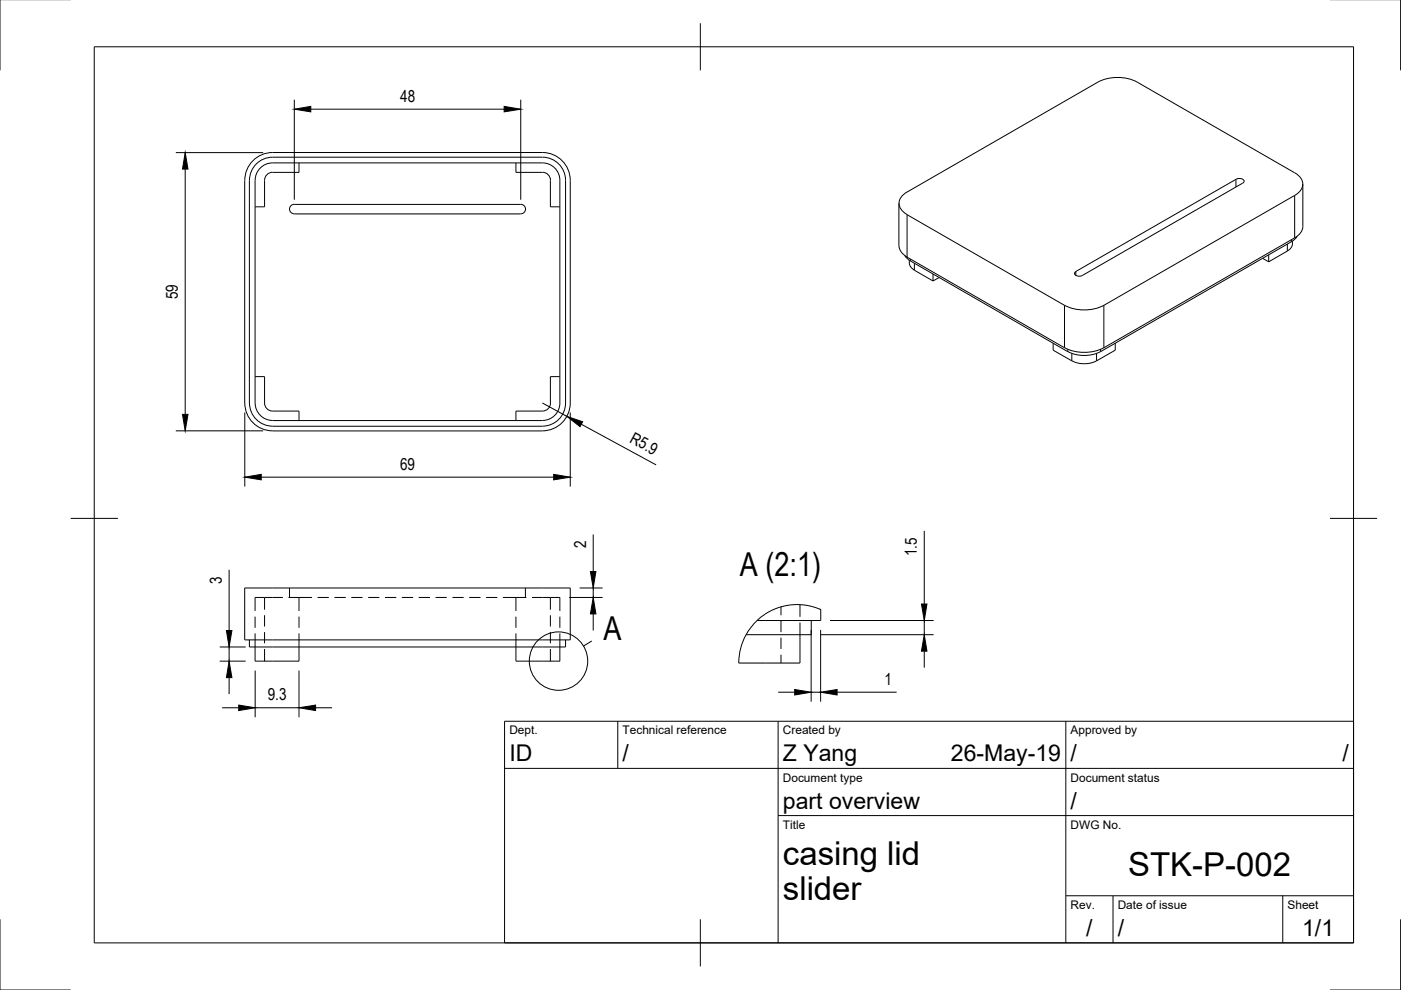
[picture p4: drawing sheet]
<svg xmlns="http://www.w3.org/2000/svg" width="297mm" height="210mm" viewBox="0 0 297 210" stroke-linecap="round" stroke-linejoin="round" font-family="sans-serif">
<!-- layer: Hidden -->
<g fill="none" stroke="#000" stroke-width=".21">
<path d="M54.1 130.7v2.4M54.1 134.3v2.9M56.1 126.7h3.9M56.1 126.7h-2v2.8M56.1 126.7v2.6M56.1 130.4v2.4M56.1 134v2.4M56.1 137.6v2.6M61.2 126.7h4.9M61.4 124.7v2M63.4 126.7v2.8M63.4 130.7v2.4"/>
<path d="M63.4 134.3v2.9M67.3 126.7h2.4M70.9 126.7h2.4M74.5 126.7h2.4M78.1 126.7h2.3M81.6 126.7h2.4M85.2 126.7h2.4M88.8 126.7h2.4M92.4 126.7h2.3M95.9 126.7h2.4M99.5 126.7h2.4M103.1 126.7h2.4"/>
<path d="M106.6 126.7h5M109.4 126.7v2.8M109.4 130.7v2.4M109.4 134.3v2.9M111.4 124.7v2M112.8 126.7h3.9M116.7 126.7v2.6M116.7 130.4v2.4M116.7 134v2.4M116.7 137.6v2.6M116.7 126.7h2v2.8M118.7 130.7v2.4"/>
<path d="M118.7 134.3v2.9M165.6 128.7v1.7M165.6 131.6v2.4M165.6 135.2v2.4M165.6 138.8v1.8M169.6 128.2v2.6M169.6 132v2.6"/>
</g>
<!-- layer: Visible -->
<g fill="none" stroke="#000" stroke-width=".21">
<path d="M232.8 17.4l-40.5 23.3M232.8 17.4a9.2 9.2 0 0 1 8.3 0l33.4 19.2a2.49 2.49 0 0 1 1.2 3.8l-1.2 1-40.5 23.3M54 35.1a4.9 4.9 0 0 1 3.8-1.8h57.2a4.9 4.9 0 0 1 4.9 4.9v47.3a4.9 4.9 0 0 1-4.9 4.9h-57.2a4.9 4.9 0 0 1-4.9-4.9v-47.3a4.9 4.9 0 0 1 1.1-3.1zM54.1 38.2v47.3M54.1 38.2a3.7 3.7 0 0 1 3.7-3.7h57.2a3.7 3.7 0 0 1 3.7 3.7v47.3a3.7 3.7 0 0 1-3.7 3.7l-57.2-.1a3.7 3.7 0 0 1-3.7-3.6M57.8 36.5a1.7 1.7 0 0 0-1.7 1.7v5.7h-2M63.4 34.5v2h-5.6M109.4 34.5v2h5.6M115 36.5a1.7 1.7 0 0 1 1.7 1.7v5.7h2M276.2 39v9a2.94 2.94 0 0 1-1.7 2.4l-40.5 23.3M62.4 43.3h48M62.4 45.4h48"/>
<path d="M62.4 43.3a1.01 1.01 0 0 0-1 1 1.01 1.01 0 0 0 1 1M110.4 43.3a1.01 1.01 0 0 1 1 1 1.01 1.01 0 0 1-1 1M190.6 43.1v9a2.94 2.94 0 0 0 1.7 2.4M191.8 54.2l.5 .6 .7 .5 33.4 19.3M192.3 45.5l33.4 19.2a9.2 9.2 0 0 0 8.3 0M192.3 54.5l33.4 19.2a9.2 9.2 0 0 0 8.3 0M192.3 40.7a2.49 2.49 0 0 0-1.2 3.8l1.2 1M192.8 55.2v.6M192.8 55.8a1.78 1.78 0 0 0 1.1 1.5l3.9 2.3M197.8 58.1v1.5M199.1 58.8l-1.3 .8M228.1 57.6l34-19.6a1.2 1.2 0 0 1 1.7 .4l-.3 .4-34 19.6a1.2 1.2 0 0 1-1.7-.4l.3-.4"/>
<path d="M267.7 54.8l1.3 .7M269 54v1.5M274 51.1a1.9 1.9 0 0 1-1.1 2.1l-3.9 2.3M275 50.1l-.5 .6-.7 .6-40.5 23.3M54.1 79.9h2v5.6a1.7 1.7 0 0 0 1.7 1.7h5.6v2M118.7 79.9h-2v5.6a1.7 1.7 0 0 1-1.7 1.7h-5.6v2M223.3 72.8v1.4l3.9 2.3M226.4 74.5a7.7 7.7 0 0 0 6.9 0M236.5 72.8v1.4l-4 2.3a5.8 5.8 0 0 1-5.2 0M57.8 91.4h57.2M57.8 91.3a5.9 5.9 0 0 1-5.9-5.8v-47.3a5.9 5.9 0 0 1 5.9-5.9h57.2a5.9 5.9 0 0 1 5.9 5.9v47.3a5.9 5.9 0 0 1-5.9 5.8M51.9 124.7h69v11h-69z"/>
<path d="M52.9 135.7v1.5h67v-1.5M54.1 137.2v3h9.3v-3M109.4 137.2v3h9.3v-3M158.2 134.6a12.7 12.7 0 0 0-1.6 6h13v-6M160.5 131.6l.8-.8 2.1-1.3 1.6-.6 1.6-.5 2.2-.2 1.7 .1 1.7 .3 1.8 .6v2.4zM160.5 131.6l-1.3 1.4-1 1.6M172 131.6v3h-13.8"/>
</g>
<!-- layer: Visible Narrow -->
<g fill="none" stroke="#000" stroke-width=".21">
<path d="M262 38v1.7M192.3 45.5v9M193 54.9v.4M193.9 55.8v1.5M228.1 57.6v.8M272.9 51.7v1.5M273.8 50.9v.4M274.5 41.4v9M225.7 64.7v9M226.4 74.1v.5M227.2 74.9v1.6M232.5 74.9v1.6"/>
<path d="M233.3 74.1v.5M234 64.7v9"/>
</g>
<!-- layer: Border -->
<path d="M0 -.1v15M297 -.1v15M20 9.9h267v190h-267zM148.5 4.9v10M15 109.9h10M282 109.9h10M0 194.9v15h15M148.5 194.9v10M297 194.9v15h-15" fill="none" stroke="#000" stroke-width=".21"/>
<!-- layer: TitleBlock -->
<path d="M107 152.9h180v47h-180zM131 152.9v10M165 152.9v47M226 152.9v47M107 162.9h180M165 172.9h122M226 189.9h61M236 189.9v10M272 189.9v10" fill="none" stroke="#000" stroke-width=".21"/>
<!-- layer: Dimensions -->
<g fill="none" stroke="#000" stroke-width=".21">
<path d="M37.3 32.4h18.5M39.3 35.8v52.1M62.4 21.1v21.2M65.9 23.1h41M110.4 21.1v21.2M37.3 91.3h18.5M51.9 87.5v15.7M115 85.4l5.2 2.9M120.9 87.5v15.7M123.3 90l15.8 8.6M55.4 101.2h62M125.8 113.3v7.9"/>
<path d="M196 112.6v15.5M46.6 137.2h5.5M48.6 120.8v12.9M48.6 137.2v3M120.7 126.7h7.1M122.9 124.7h4.9M125.8 124.7v2M125.8 130.2v3.5M172 133.6v15.2M174 134.6h24M174 133.6v15.2M176 131.6h22"/>
<path d="M196 131.6v3M196 138.1v3.5M46.6 140.2h5.5M47.1 150.1h3.5M48.6 143.7v3.5M54.1 142.2v9.9M54.1 150.1h9.3M63.4 142.2v9.9M66.9 150.1h3.5M165 146.8h3.5M172 146.8h2M177.5 146.8h12.6"/>
</g>
<g fill="#000" stroke="#000" stroke-width=".21">
<path d="M39.3 32.4l.6 3.4h-1.2zM62.4 23.1l3.5-.5v1.1zM106.9 22.6l3.5 .5-3.5 .6zM38.7 87.9h1.2l-.6 3.4zM120.2 88.3l3.3 1.1-.5 1.1zM51.9 101.2l3.5-.6v1.1zM117.4 100.6l3.5 .6-3.5 .5zM48 133.7h1.2l-.6 3.5zM125.8 126.7l.5 3.5h-1.1zM125.2 121.2h1.1l-.5 3.5zM196 134.6l.5 3.5h-1.1zM195.4 128.1h1.1l-.5 3.5z"/>
<path d="M48.6 140.2l.6 3.5h-1.2zM50.6 149.5l3.5 .6-3.5 .6zM63.4 150.1l3.5-.6v1.2zM168.5 146.2l3.5 .6-3.5 .6zM174 146.8l3.5-.6v1.2z"/>
</g>
<!-- layer: Annotations -->
<g fill="none" stroke="#000" stroke-width=".21">
<path d="M125.5 135.9l-1.8 1.1"/>
<circle cx="118.4" cy="140.2" r="6.2"/>
</g>
<g font-size="7">
<text x="156.9" y="122.1">A (2:1)</text>
<text x="128" y="135.8">A</text>
<text x="166" y="183.4">casing lid</text>
<text x="239.2" y="185.8">STK-P-002</text>
<text x="166" y="190.9">slider</text>
</g>
<g font-size="4.9">
<text x="108" y="161.4">ID</text>
<text x="132" y="161.4">/</text>
<text x="166" y="161.4">Z Yang</text>
<text x="201.6" y="161.4">26-May-19</text>
<text x="227" y="161.4">/</text>
<text x="284.6" y="161.4">/</text>
<text x="166" y="171.4">part overview</text>
<text x="227" y="171.4">/</text>
<text x="230.3" y="198.6">/</text>
<text x="237" y="198.4">/</text>
<text x="276.1" y="198.6">1/1</text>
</g>
<g font-size="3.5">
<text x="84.9" y="21.6">48</text>
<text x="37.7" y="63.4" transform="rotate(-90 37.7 63.4)">59</text>
<text x="133.3" y="93.7" transform="rotate(29 133.3 93.7)">R5.9</text>
<text x="84.8" y="99.6">69</text>
<text x="124.3" y="116.3" transform="rotate(-90 124.3 116.3)">2</text>
<text x="194.4" y="117.9" transform="rotate(-90 194.4 117.9)">1.5</text>
<text x="47" y="123.8" transform="rotate(-90 47 123.8)">3</text>
<text x="56.8" y="148.5">9.3</text>
<text x="187.5" y="145.3">1</text>
</g>
<g font-size="2.5">
<text x="108" y="155.7">Dept.</text>
<text x="132" y="155.7">Technical reference</text>
<text x="166" y="155.7">Created by</text>
<text x="227" y="155.7">Approved by</text>
<text x="166" y="165.7">Document type</text>
<text x="227" y="165.7">Document status</text>
<text x="166" y="175.7">Title</text>
<text x="227" y="175.7">DWG No.</text>
<text x="227" y="192.7">Rev.</text>
<text x="237" y="192.7">Date of issue</text>
<text x="273" y="192.7">Sheet</text>
</g>
</svg>
